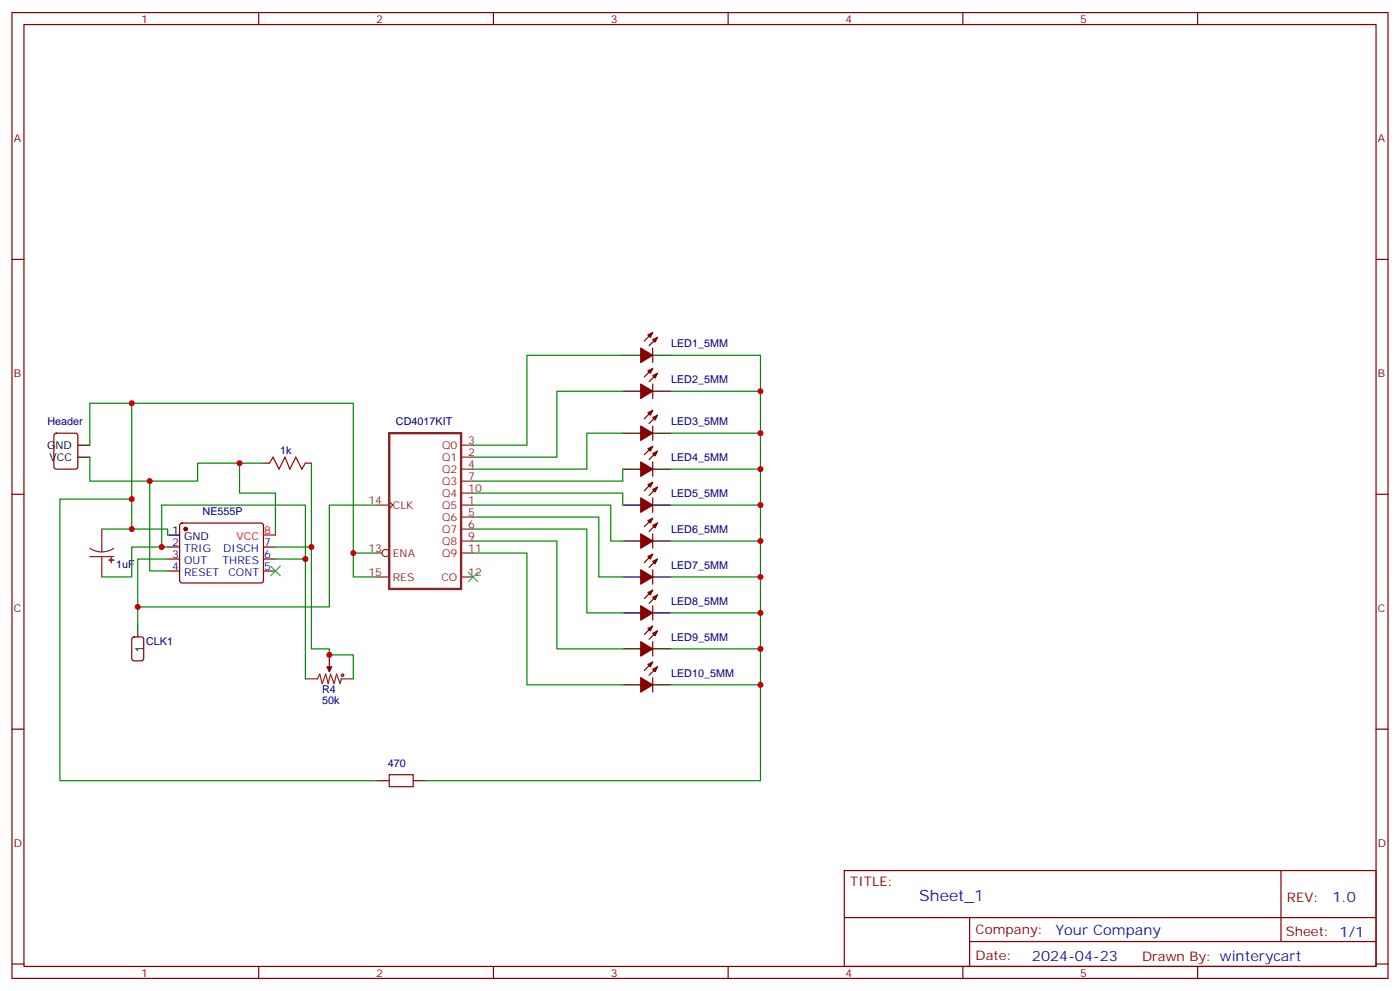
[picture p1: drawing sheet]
<svg xmlns="http://www.w3.org/2000/svg" width="412mm" height="292mm" viewBox="0 0 412 292" stroke-linecap="round" stroke-linejoin="round" font-family="sans-serif">
<g fill="none" stroke="#870000" stroke-width=".35">
<path d="M3.5 3.7h405.4v284.3h-405.4zM7.1 7.2h398.2v277.3h-398.2zM76.2 3.7v3.5M145.3 3.7v3.5M214.5 3.7v3.5M283.6 3.7v3.5M352.8 3.7v3.5M3.5 76.4h3.6M405.3 76.4h3.6M192.3 97.9l-2.5 2.5M193.7 99.3l-2.5 2.5M192.3 102.5v4.2"/>
<path d="M192.3 113.1v4.2M192.3 108.5l-2.5 2.4M193.7 109.9l-2.5 2.5M16.1 127.7l.5-.2h5.6l.7 .5v9.4l-.4 .7h-5.9l-.7-.4v-9.5zM77.6 136.3h1.8M90 136.3h1.7M192.3 125.4v4.2M192.3 136v4.2M192.3 120.8l-2.5 2.5M192.3 131.4l-2.5 2.5M193.7 122.2l-2.5 2.5M193.7 132.8l-2.5 2.5"/>
<path d="M3.5 145.5h3.6M53.2 154.2l.4-.2h23.3l.5 .2 .2 .5-.1 16.5-.6 .4h-23.6l-.4-.7v-16.2zM192.3 146.6v4.2M192.3 157.2v4.2M192.3 142l-2.5 2.5M192.3 152.6l-2.5 2.4M193.7 143.4l-2.5 2.5M193.7 154l-2.5 2.5M405.3 145.5h3.6M49.4 161h3.5M49.4 164.6h3.5M49.4 168.1h3.5"/>
<path d="M77.6 161h3.5M77.6 164.6h3.5M77.6 168.1h3.5M192.3 167.7v4.3M192.3 178.3v4.3M192.3 163.2l-2.5 2.4M192.3 173.7l-2.5 2.5M193.7 164.6l-2.5 2.4M193.7 175.2l-2.5 2.4M97 192.8v3.5M192.3 188.9v4.2M192.3 199.5v4.2"/>
<path d="M192.3 184.3l-2.5 2.5M192.3 194.9l-2.5 2.5M193.7 185.7l-2.5 2.5M193.7 196.3l-2.5 2.5M3.5 214.7h3.6M405.3 214.7h3.6M111.1 229.8h3.6M121.7 229.8h3.5M248.7 256.3h156.6v28.2h-156.6zM377.3 256.3v20.9M248.7 270.1h156.5M285.6 277.2h119.6"/>
<path d="M285.6 270.1v14.2M3.5 283.8h3.6M76.2 284.5v3.5M145.3 284.5v3.5M214.5 284.5v3.5M283.6 284.5v3.5M352.8 284.5v3.5M405.3 283.8h3.6"/>
</g>
<g fill="#870000" stroke="#870000" stroke-width=".35">
<path d="M190.9 142.7l1.4-.7-.7 1.4z"/>
<path d="M192.3 144.1l1.4-.7-.7 1.4z"/>
<path d="M188.7 146.6l3.6 2.1-3.6 2.1z"/>
<path d="M96.3 196.3h1.4l-.7 1.4z"/>
<path d="M190.9 98.6l1.4-.7-.7 1.4z"/>
<path d="M192.3 100l1.4-.7-.7 1.4z"/>
<path d="M188.7 102.5l3.6 2.1-3.6 2.1z"/>
<path d="M190.9 109.2l1.4-.7-.7 1.4z"/>
<path d="M192.3 110.6l1.4-.7-.7 1.4z"/>
<path d="M188.7 113.1l3.6 2.1-3.6 2.1z"/>
<path d="M190.9 121.5l1.4-.7-.7 1.4z"/>
<path d="M192.3 122.9l1.4-.7-.7 1.4z"/>
<path d="M188.7 125.4l3.6 2.1-3.6 2.1z"/>
<path d="M190.9 132.1l1.4-.7-.7 1.4z"/>
<path d="M192.3 133.5l1.4-.7-.7 1.4z"/>
<path d="M188.7 136l3.6 2.1-3.6 2.1z"/>
<path d="M190.9 153.3l1.4-.7-.7 1.4z"/>
<path d="M192.3 154.7l1.4-.7-.7 1.4z"/>
<path d="M188.7 157.2l3.6 2.1-3.6 2.1z"/>
<path d="M190.9 163.9l1.4-.7-.7 1.4z"/>
<path d="M192.3 165.3l1.4-.7-.7 1.4z"/>
<path d="M188.7 167.7l3.6 2.2-3.6 2.1z"/>
<path d="M190.9 174.4l1.4-.7-.7 1.5z"/>
<path d="M192.3 175.9l1.4-.7-.7 1.4z"/>
<path d="M188.7 178.3l3.6 2.1-3.6 2.2z"/>
<path d="M190.9 185l1.4-.7-.7 1.4z"/>
<path d="M192.3 186.4l1.4-.7-.7 1.4z"/>
<path d="M188.7 188.9l3.6 2.1-3.6 2.1z"/>
<path d="M190.9 195.6l1.4-.7-.7 1.4z"/>
<path d="M192.3 197l1.4-.7-.7 1.4z"/>
<path d="M188.7 199.5l3.6 2.1-3.6 2.1z"/>
<circle cx="54.7" cy="155.8" r=".53"/>
</g>
<g fill="none" stroke="#000" stroke-width=".35">
<path d="M183.4 104.6h5.3M183.4 115.2h5.3M192.3 104.6h5.3M192.3 115.2h5.3M22.9 131.1h3.6M22.9 134.6h3.6M183.4 127.5h5.3M183.4 138.1h5.3M192.3 127.5h5.3M192.3 138.1h5.3M49.4 157.5h3.5M183.4 148.7h5.3"/>
<path d="M183.4 159.3h5.3M192.3 148.7h5.3M192.3 159.3h5.3M183.4 169.9h5.3M192.3 169.9h5.3M40.6 184v3.5M183.4 180.4h5.3M183.4 191h5.3M192.3 180.4h5.3M192.3 191h5.3M183.4 201.6h5.3M192.3 201.6h5.3"/>
</g>
<g fill="none" stroke="#a10000" stroke-width=".35">
<path d="M79.4 136.3l1-1.7 1.8 3.5 1.8-3.5 1.4 3.5 1.7-3.5 1.8 3.5 1.1-1.8M114.7 228.1h7v3.5h-7z"/>
<circle cx="100.9" cy="198.8" r=".35"/>
</g>
<path d="M114.7 127.5h21.1v45.9h-21.1z" fill="none" stroke="#8c2424" stroke-width=".71"/>
<g fill="none" stroke="#8c2424" stroke-width=".35">
<path d="M135.8 134.6h3.5M135.8 131.1h3.5M135.8 138.1h3.5M30 155.8v6.7M111.1 148.7h3.6M114.7 147.6l1 1.1-1 1.1M135.8 148.7h3.5M135.8 152.2h3.5M135.8 155.8h3.5M135.8 141.6h3.5M135.8 159.3h3.5M135.8 145.2h3.5"/>
<path d="M26.5 161.4l1.6 .8 1.9 .3M26.5 163.9h7M30 163.9v6M33.5 161.4l-1.7 .8-1.8 .3M111.1 162.8h1.4M111.1 169.9h3.6M135.8 162.8h3.5M135.8 169.9h3.5M90 199.8h3.5l.7-1.4 .7 2.9 1.1-2.9 .7 2.9 .7-2.9 1 2.9 .7-2.9 1.1 2.9 .3-1.5h3.6M97 196.3v1.4"/>
<circle cx="113.6" cy="162.8" r="1.06"/>
</g>
<path d="M39 187.7l.5-.2h2.1l.7 .4v6l-.4 .6-2.4 .1-.6-.5-.1-5.9z" fill="none" stroke="#900" stroke-width=".35"/>
<path d="M77.6 157.5h3.5" fill="none" stroke="#f00" stroke-width=".35"/>
<g fill="#8c2424" stroke="#8c2424" stroke-width=".35">
<path d="M32.1 164.9h1.4z"/>
<path d="M32.8 164.2v1.4z"/>
</g>
<g fill="none" stroke="#008700" stroke-width=".35">
<path d="M38.8 118.7v37.1h-8.8M183.4 104.6h-28.2v26.5h-15.9M183.4 115.2h-19.4v19.4h-24.7M197.6 104.6h26.4v97h-26.4M197.6 115.2h26.4M26.5 131.1v-12.4h77.6v44.1h7M26.5 134.6v7h31.7v-5.3h19.4M70.6 136.3v8.9h10.5v12.3M91.7 136.3v24.7h-10.6M183.4 127.5h-10.5v10.6h-33.6M183.4 138.1v3.5h-44.1M197.6 138.1h26.4"/>
<path d="M197.6 127.5h26.4M38.8 146.9h-21.2v82.9h93.5M38.8 155.8h10.6v1.7M44.1 141.6v26.5h5.3M111.1 148.7h-14.1v30h-56.4M139.3 159.3h24.7v31.7h19.4M139.3 155.8h33.6v24.6h10.5M139.3 145.2h44.1v3.5M139.3 152.2h37.1v17.7h7M139.3 148.7h40.6v10.6h3.5M197.6 159.3h26.4M197.6 148.7h26.4"/>
<path d="M47.6 161v-12.3h42.4v15.9h-8.9M49.4 164.6h-8.8v19.4M49.4 161h-10.6v8.9h-8.8M90 164.6v35.2M91.7 161v30h5.3v1.8h7.1v7M104.1 162.8v7.1h7M139.3 162.8h15.9v38.8h28.2M197.6 169.9h26.4M197.6 191h26.4M197.6 180.4h26.4M224 201.6v28.2h-98.8"/>
</g>
<path d="M79.7 166.7l2.8 2.8M82.5 166.7l-2.8 2.8M137.9 168.5l2.9 2.8M140.8 168.5l-2.9 2.8" fill="none" stroke="#3c3" stroke-width=".35"/>
<g fill="#c00">
<circle cx="224" cy="191" r=".88"/>
<circle cx="224" cy="180.4" r=".88"/>
<circle cx="224" cy="169.9" r=".88"/>
<circle cx="224" cy="159.3" r=".88"/>
<circle cx="224" cy="148.7" r=".88"/>
<circle cx="224" cy="138.1" r=".88"/>
<circle cx="224" cy="127.5" r=".88"/>
<circle cx="224" cy="115.2" r=".88"/>
<circle cx="40.6" cy="178.7" r=".88"/>
<circle cx="104.1" cy="162.8" r=".88"/>
<circle cx="44.1" cy="141.6" r=".88"/>
<circle cx="70.6" cy="136.3" r=".88"/>
<circle cx="38.8" cy="118.7" r=".88"/>
<circle cx="38.8" cy="146.9" r=".88"/>
<circle cx="38.8" cy="155.8" r=".88"/>
<circle cx="47.6" cy="161" r=".88"/>
<circle cx="90" cy="164.6" r=".88"/>
<circle cx="91.7" cy="161" r=".88"/>
<circle cx="97" cy="192.8" r=".88"/>
<circle cx="224" cy="201.6" r=".88"/>
</g>
<text font-size="4.6" fill="#00f" x="270.8" y="265.3">Sheet_1</text>
<g font-size="4.2" fill="#00f">
<text x="392.5" y="265.6">1.0</text>
<text x="310.9" y="275.1">Your Company</text>
<text x="304" y="282.9">2024-04-23</text>
</g>
<g font-size="3.9" fill="#800">
<text x="250.5" y="260.9">TITLE:</text>
<text x="379.1" y="265.6">REV:</text>
<text x="287.4" y="275.1">Company:</text>
<text x="378.7" y="275.7">Sheet: 1/1</text>
<text x="287.4" y="282.8">Date:</text>
<text x="336.4" y="282.8">Drawn By: winterycart</text>
</g>
<g font-size="3.2" fill="#800">
<text x="41.6" y="6.7">1</text>
<text x="110.8" y="6.7">2</text>
<text x="179.9" y="6.7">3</text>
<text x="249.1" y="6.7">4</text>
<text x="318.2" y="6.7">5</text>
<text x="4.1" y="41.8">A</text>
<text x="405.9" y="41.8">A</text>
<text x="4.1" y="110.9">B</text>
<text x="405.9" y="110.9">B</text>
<text x="4.1" y="180.1">C</text>
<text x="405.9" y="180.1">C</text>
<text x="4.1" y="249.2">D</text>
<text x="405.9" y="249.2">D</text>
<text x="41.6" y="287.5">1</text>
<text x="110.8" y="287.5">2</text>
<text x="179.9" y="287.5">3</text>
<text x="249.1" y="287.5">4</text>
<text x="318.2" y="287.5">5</text>
</g>
<g font-size="3.2" fill="#000080">
<text x="197.7" y="102.2">LED1_5MM</text>
<text x="197.7" y="112.8">LED2_5MM</text>
<text x="14" y="125.1">Header</text>
<text x="116.6" y="125.1">CD4017KIT</text>
<text x="197.7" y="125.1">LED3_5MM</text>
<text x="82.6" y="133.5">1k</text>
<text x="197.7" y="135.7">LED4_5MM</text>
<text x="197.7" y="146.3">LED5_5MM</text>
<text x="59.7" y="151.6">NE555P</text>
<text x="197.7" y="156.9">LED6_5MM</text>
<text x="34.2" y="167.1">1uF</text>
<text x="197.7" y="167.5">LED7_5MM</text>
<text x="197.7" y="178.1">LED8_5MM</text>
<text x="43" y="190">CLK1</text>
<text x="197.7" y="188.6">LED9_5MM</text>
<text x="197.7" y="199.2">LED10_5MM</text>
<text x="94.9" y="207.3">50k</text>
<text x="94.9" y="204.1">R4</text>
<text x="114.2" y="225.7">470</text>
</g>
<g font-size="3.2" fill="#8d2323">
<text x="137.9" y="130.7">3</text>
<text x="130.2" y="135.6">Q1</text>
<text x="130.2" y="132.1">Q0</text>
<text x="137.9" y="134.2">2</text>
<text x="137.9" y="137.8">4</text>
<text x="130.2" y="139.2">Q2</text>
<text x="130.2" y="142.7">Q3</text>
<text x="137.9" y="141.3">7</text>
<text x="108.5" y="148.3">14</text>
<text x="115.7" y="149.8">CLK</text>
<text x="130.2" y="149.8">Q5</text>
<text x="130.2" y="146.2">Q4</text>
<text x="137.9" y="148.3">1</text>
<text x="137.9" y="144.8">10</text>
<text x="130.2" y="153.3">Q6</text>
<text x="137.9" y="151.9">5</text>
<text x="137.9" y="155.4">6</text>
<text x="130.2" y="156.8">Q7</text>
<text x="130.2" y="160.3">Q8</text>
<text x="137.9" y="158.9">9</text>
<text x="108.5" y="162.5">13</text>
<text x="115.7" y="163.9">ENA</text>
<text x="130.2" y="163.9">Q9</text>
<text x="137.9" y="162.5">11</text>
<text x="108.5" y="169.5">15</text>
<text x="115.7" y="170.9">RES</text>
<text x="130" y="170.9">CO</text>
<text x="137.9" y="169.5">12</text>
</g>
<g font-size="3.2">
<text x="13.9" y="132.1">GND</text>
<text x="14.6" y="135.6">VCC</text>
<text x="50.7" y="157.2">1</text>
<text x="54.2" y="158.9">GND</text>
<text x="42.2" y="192.1" transform="rotate(-90 42.2 192.1)">1</text>
</g>
<g font-size="3.2" fill="#00f">
<text x="50.7" y="160.7">2</text>
<text x="77.8" y="160.7">7</text>
<text x="50.7" y="164.2">3</text>
<text x="50.7" y="167.7">4</text>
<text x="54.2" y="162.5">TRIG</text>
<text x="54.2" y="166">OUT</text>
<text x="65.6" y="166">THRES</text>
<text x="65.8" y="162.5">DISCH</text>
<text x="77.8" y="167.7">5</text>
<text x="77.8" y="164.2">6</text>
<text x="54.2" y="169.5">RESET</text>
<text x="67.3" y="169.5">CONT</text>
</g>
<g font-size="3.2" fill="#f00">
<text x="69.7" y="158.9">VCC</text>
<text x="77.8" y="157.2">8</text>
</g>
</svg>
